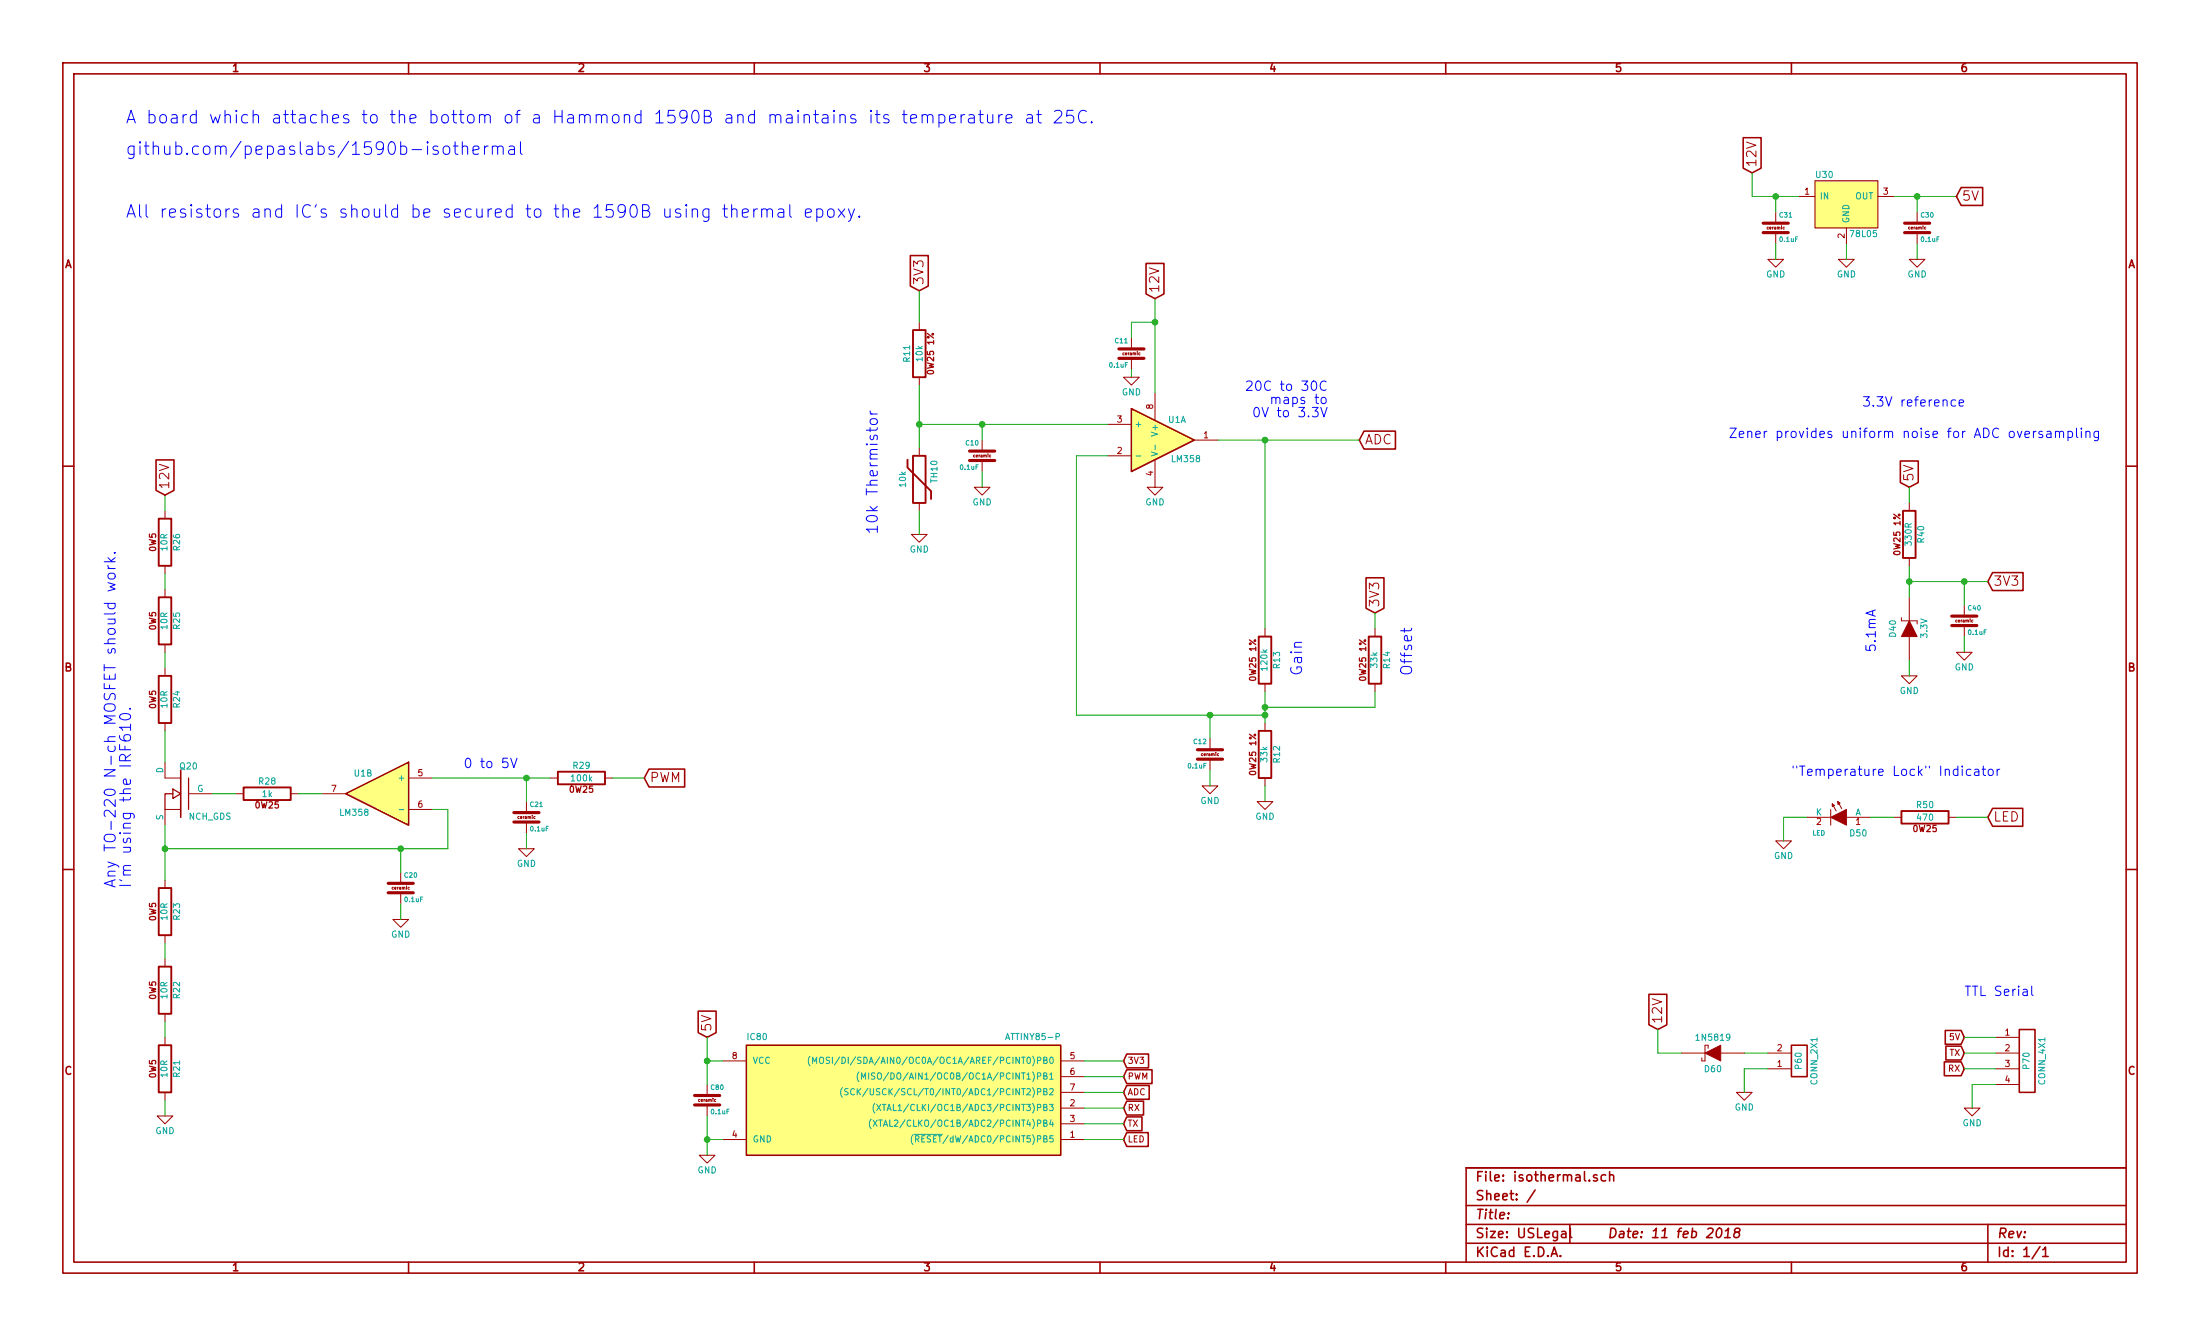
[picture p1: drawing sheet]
EESchema Schematic File Version 2
LIBS:PL_analog_ICs
LIBS:PL_capacitors
LIBS:PL_comms
LIBS:PL_connectors
LIBS:PL_diodes
LIBS:PL_displays
LIBS:PL_GPIB
LIBS:PL_inductors
LIBS:PL_LEDs
LIBS:PL_microcontrollers
LIBS:PL_mounting_holes
LIBS:PL_opamps
LIBS:PL_opto
LIBS:PL_power
LIBS:PL_references
LIBS:PL_regulators
LIBS:PL_relays
LIBS:PL_resistors
LIBS:PL_sensors
LIBS:PL_switchers
LIBS:PL_switches
LIBS:PL_transistors
LIBS:power
LIBS:device
LIBS:transistors
LIBS:conn
LIBS:linear
LIBS:regul
LIBS:74xx
LIBS:cmos4000
LIBS:adc-dac
LIBS:memory
LIBS:xilinx
LIBS:special
LIBS:microcontrollers
LIBS:dsp
LIBS:microchip
LIBS:analog_switches
LIBS:motorola
LIBS:texas
LIBS:intel
LIBS:audio
LIBS:interface
LIBS:digital-audio
LIBS:philips
LIBS:display
LIBS:cypress
LIBS:siliconi
LIBS:opto
LIBS:atmel
LIBS:contrib
LIBS:valves
EELAYER 27 0
EELAYER END
$Descr USLegal 14000 8500
encoding utf-8
Sheet 1 1
Title ""
Date "11 feb 2018"
Rev ""
Comp ""
Comment1 ""
Comment2 ""
Comment3 ""
Comment4 ""
$EndDescr
$Comp
L R_0W25_1PCT R13
U 1 1
P 8050 4200
F 0 "R13" V 8130 4200 40  0000 C CNN
F 1 "120k" V 8050 4200 40  0000 C CNN
F 2 "~" V 7980 4200 30  0000 C CNN
F 3 "~" H 8050 4200 30  0000 C CNN
	1    8050 4200
	1    0    0    1   
$EndComp
$Comp
L GND #PWR01
U 1 1
P 5850 3400
F 0 "#PWR01" H 5850 3200 50  0001 C CNN
F 1 "GND" H 5850 3300 40  0000 C CNN
F 2 "~" H 5850 3400 50  0000 C CNN
F 3 "~" H 5850 3400 50  0000 C CNN
	1    5850 3400
	-1   0    0    -1  
$EndComp
Text GLabel 5850 1850 1    60   Input ~ 0
3V3
$Comp
L C_CER C10
U 1 1
P 6250 2900
F 0 "C10" H 6270 2960 30  0000 L BNN
F 1 "0.1uF" H 6270 2840 30  0000 L TNN
F 2 "" H 6288 2750 30  0000 C CNN
F 3 "" H 6250 2900 60  0000 C CNN
	1    6250 2900
	-1   0    0    -1  
$EndComp
$Comp
L GND #PWR02
U 1 1
P 6250 3100
F 0 "#PWR02" H 6250 2900 50  0001 C CNN
F 1 "GND" H 6250 3000 40  0000 C CNN
F 2 "~" H 6250 3100 50  0000 C CNN
F 3 "~" H 6250 3100 50  0000 C CNN
	1    6250 3100
	-1   0    0    -1  
$EndComp
$Comp
L R_0W25_1PCT R12
U 1 1
P 8050 4800
F 0 "R12" V 8130 4800 40  0000 C CNN
F 1 "33k" V 8050 4800 40  0000 C CNN
F 2 "~" V 7980 4800 30  0000 C CNN
F 3 "~" H 8050 4800 30  0000 C CNN
	1    8050 4800
	1    0    0    1   
$EndComp
$Comp
L R_0W25_1PCT R14
U 1 1
P 8750 4200
F 0 "R14" V 8830 4200 40  0000 C CNN
F 1 "33k" V 8750 4200 40  0000 C CNN
F 2 "~" V 8680 4200 30  0000 C CNN
F 3 "~" H 8750 4200 30  0000 C CNN
	1    8750 4200
	1    0    0    1   
$EndComp
Text GLabel 8750 3900 1    60   Input ~ 0
3V3
$Comp
L C_CER C12
U 1 1
P 7700 4800
F 0 "C12" H 7720 4860 30  0000 L BNN
F 1 "0.1uF" H 7720 4740 30  0000 L TNN
F 2 "" H 7738 4650 30  0000 C CNN
F 3 "" H 7700 4800 60  0000 C CNN
	1    7700 4800
	-1   0    0    -1  
$EndComp
$Comp
L GND #PWR03
U 1 1
P 7700 5000
F 0 "#PWR03" H 7700 4800 50  0001 C CNN
F 1 "GND" H 7700 4900 40  0000 C CNN
F 2 "~" H 7700 5000 50  0000 C CNN
F 3 "~" H 7700 5000 50  0000 C CNN
	1    7700 5000
	-1   0    0    -1  
$EndComp
$Comp
L GND #PWR04
U 1 1
P 8050 5100
F 0 "#PWR04" H 8050 4900 50  0001 C CNN
F 1 "GND" H 8050 5000 40  0000 C CNN
F 2 "~" H 8050 5100 50  0000 C CNN
F 3 "~" H 8050 5100 50  0000 C CNN
	1    8050 5100
	-1   0    0    -1  
$EndComp
$Comp
L R_0W25 R29
U 1 1
P 3700 4950
F 0 "R29" V 3780 4950 40  0000 C CNN
F 1 "100k" V 3700 4950 40  0000 C CNN
F 2 "~" V 3630 4950 30  0000 C CNN
F 3 "~" H 3700 4950 30  0000 C CNN
	1    3700 4950
	0    -1   -1   0   
$EndComp
$Comp
L C_CER C21
U 1 1
P 3350 5200
F 0 "C21" H 3370 5260 30  0000 L BNN
F 1 "0.1uF" H 3370 5140 30  0000 L TNN
F 2 "" H 3388 5050 30  0000 C CNN
F 3 "" H 3350 5200 60  0000 C CNN
	1    3350 5200
	1    0    0    -1  
$EndComp
Text GLabel 4100 4950 2    60   Input ~ 0
PWM
$Comp
L GND #PWR05
U 1 1
P 3350 5400
F 0 "#PWR05" H 3350 5200 50  0001 C CNN
F 1 "GND" H 3350 5300 40  0000 C CNN
F 2 "~" H 3350 5400 50  0000 C CNN
F 3 "~" H 3350 5400 50  0000 C CNN
	1    3350 5400
	1    0    0    -1  
$EndComp
$Comp
L R_0W5 R24
U 1 1
P 1050 4450
F 0 "R24" V 1130 4450 40  0000 C CNN
F 1 "10R" V 1050 4450 40  0000 C CNN
F 2 "~" V 980 4450 30  0000 C CNN
F 3 "~" H 1050 4450 30  0000 C CNN
	1    1050 4450
	1    0    0    1   
$EndComp
$Comp
L R_0W25 R28
U 1 1
P 1700 5050
F 0 "R28" V 1780 5050 40  0000 C CNN
F 1 "1k" V 1700 5050 40  0000 C CNN
F 2 "~" V 1630 5050 30  0000 C CNN
F 3 "~" H 1700 5050 30  0000 C CNN
	1    1700 5050
	0    -1   -1   0   
$EndComp
$Comp
L R_0W5 R23
U 1 1
P 1050 5800
F 0 "R23" V 1130 5800 40  0000 C CNN
F 1 "10R" V 1050 5800 40  0000 C CNN
F 2 "~" V 980 5800 30  0000 C CNN
F 3 "~" H 1050 5800 30  0000 C CNN
	1    1050 5800
	1    0    0    1   
$EndComp
$Comp
L R_0W5 R22
U 1 1
P 1050 6300
F 0 "R22" V 1130 6300 40  0000 C CNN
F 1 "10R" V 1050 6300 40  0000 C CNN
F 2 "~" V 980 6300 30  0000 C CNN
F 3 "~" H 1050 6300 30  0000 C CNN
	1    1050 6300
	1    0    0    1   
$EndComp
$Comp
L R_0W5 R21
U 1 1
P 1050 6800
F 0 "R21" V 1130 6800 40  0000 C CNN
F 1 "10R" V 1050 6800 40  0000 C CNN
F 2 "~" V 980 6800 30  0000 C CNN
F 3 "~" H 1050 6800 30  0000 C CNN
	1    1050 6800
	1    0    0    1   
$EndComp
$Comp
L GND #PWR06
U 1 1
P 1050 7100
F 0 "#PWR06" H 1050 6900 50  0001 C CNN
F 1 "GND" H 1050 7000 40  0000 C CNN
F 2 "~" H 1050 7100 50  0000 C CNN
F 3 "~" H 1050 7100 50  0000 C CNN
	1    1050 7100
	-1   0    0    -1  
$EndComp
$Comp
L R_0W5 R25
U 1 1
P 1050 3950
F 0 "R25" V 1130 3950 40  0000 C CNN
F 1 "10R" V 1050 3950 40  0000 C CNN
F 2 "~" V 980 3950 30  0000 C CNN
F 3 "~" H 1050 3950 30  0000 C CNN
	1    1050 3950
	1    0    0    1   
$EndComp
$Comp
L R_0W5 R26
U 1 1
P 1050 3450
F 0 "R26" V 1130 3450 40  0000 C CNN
F 1 "10R" V 1050 3450 40  0000 C CNN
F 2 "~" V 980 3450 30  0000 C CNN
F 3 "~" H 1050 3450 30  0000 C CNN
	1    1050 3450
	1    0    0    1   
$EndComp
Text GLabel 1050 3150 1    60   Input ~ 0
12V
$Comp
L C_CER C40
U 1 1
P 12500 3950
F 0 "C40" H 12520 4010 30  0000 L BNN
F 1 "0.1uF" H 12520 3890 30  0000 L TNN
F 2 "" H 12538 3800 30  0000 C CNN
F 3 "" H 12500 3950 60  0000 C CNN
	1    12500 3950
	1    0    0    -1  
$EndComp
Text GLabel 12650 3700 2    60   Input ~ 0
3V3
Text Notes 8300 4300 1    70   ~ 0
Gain
Text Notes 8450 2500 2    60   ~ 0
20C to 30C\nmaps to\n0V to 3.3V
Text Notes 2950 4900 0    60   ~ 0
0 to 5V
$Comp
L C_CER C20
U 1 1
P 2550 5650
F 0 "C20" H 2570 5710 30  0000 L BNN
F 1 "0.1uF" H 2570 5590 30  0000 L TNN
F 2 "" H 2588 5500 30  0000 C CNN
F 3 "" H 2550 5650 60  0000 C CNN
	1    2550 5650
	1    0    0    -1  
$EndComp
$Comp
L GND #PWR07
U 1 1
P 2550 5850
F 0 "#PWR07" H 2550 5650 50  0001 C CNN
F 1 "GND" H 2550 5750 40  0000 C CNN
F 2 "~" H 2550 5850 50  0000 C CNN
F 3 "~" H 2550 5850 50  0000 C CNN
	1    2550 5850
	1    0    0    -1  
$EndComp
$Comp
L THERMISTOR TH10
U 1 1
P 5850 3050
F 0 "TH10" V 5950 3100 40  0000 C CNN
F 1 "10k" V 5750 3050 40  0000 C CNN
F 2 "~" H 5850 3050 60  0000 C CNN
F 3 "~" H 5850 3050 60  0000 C CNN
	1    5850 3050
	1    0    0    -1  
$EndComp
$Comp
L R_0W25_1PCT R11
U 1 1
P 5850 2250
F 0 "R11" V 5930 2250 40  0000 C CNN
F 1 "10k" V 5850 2250 40  0000 C CNN
F 2 "~" V 5780 2250 30  0000 C CNN
F 3 "~" H 5850 2250 30  0000 C CNN
	1    5850 2250
	-1   0    0    -1  
$EndComp
Text GLabel 8650 2800 2    60   Input ~ 0
ADC
$Comp
L CONN_2X1 P60
U 1 1
P 11450 6750
F 0 "P60" V 11450 6750 40  0000 C CNN
F 1 "CONN_2X1" V 11550 6750 40  0000 C CNN
F 2 "~" H 11500 6750 60  0000 C CNN
F 3 "~" H 11500 6750 60  0000 C CNN
	1    11450 6750
	1    0    0    1   
$EndComp
Text GLabel 10550 6550 1    60   Input ~ 0
12V
$Comp
L GND #PWR08
U 1 1
P 11100 6950
F 0 "#PWR08" H 11100 6750 50  0001 C CNN
F 1 "GND" H 11100 6850 40  0000 C CNN
F 2 "~" H 11100 6950 50  0000 C CNN
F 3 "~" H 11100 6950 50  0000 C CNN
	1    11100 6950
	-1   0    0    -1  
$EndComp
$Comp
L R_0W25 R50
U 1 1
P 12250 5200
F 0 "R50" V 12330 5200 40  0000 C CNN
F 1 "470" V 12250 5200 40  0000 C CNN
F 2 "~" V 12180 5200 30  0000 C CNN
F 3 "~" H 12250 5200 30  0000 C CNN
	1    12250 5200
	0    -1   -1   0   
$EndComp
$Comp
L GND #PWR09
U 1 1
P 11350 5350
F 0 "#PWR09" H 11350 5150 50  0001 C CNN
F 1 "GND" H 11350 5250 40  0000 C CNN
F 2 "~" H 11350 5350 50  0000 C CNN
F 3 "~" H 11350 5350 50  0000 C CNN
	1    11350 5350
	1    0    0    -1  
$EndComp
Text GLabel 12650 5200 2    60   Input ~ 0
LED
Text Notes 11400 4950 0    60   ~ 0
"Temperature Lock" Indicator
Text Notes 800  800  0    80   ~ 0
A board which attaches to the bottom of a Hammond 1590B and maintains its temperature at 25C.
$Comp
L GND #PWR010
U 1 1
P 7350 3100
F 0 "#PWR010" H 7350 2900 50  0001 C CNN
F 1 "GND" H 7350 3000 40  0000 C CNN
F 2 "~" H 7350 3100 50  0000 C CNN
F 3 "~" H 7350 3100 50  0000 C CNN
	1    7350 3100
	1    0    0    -1  
$EndComp
Text GLabel 7350 1900 1    60   Input ~ 0
12V
$Comp
L GND #PWR011
U 1 1
P 7200 2400
F 0 "#PWR011" H 7200 2200 50  0001 C CNN
F 1 "GND" H 7200 2300 40  0000 C CNN
F 2 "~" H 7200 2400 50  0000 C CNN
F 3 "~" H 7200 2400 50  0000 C CNN
	1    7200 2400
	-1   0    0    -1  
$EndComp
$Comp
L C_CER C11
U 1 1
P 7200 2250
F 0 "C11" H 7220 2310 30  0000 L BNN
F 1 "0.1uF" H 7220 2190 30  0000 L TNN
F 2 "" H 7238 2100 30  0000 C CNN
F 3 "" H 7200 2250 60  0000 C CNN
	1    7200 2250
	-1   0    0    -1  
$EndComp
$Comp
L LM358 U1
U 1 1
P 7400 2800
F 0 "U1" H 7450 2925 40  0000 L CNN
F 1 "LM358" H 7450 2675 40  0000 L CNN
F 2 "~" H 7400 2800 50  0000 C CNN
F 3 "~" H 7400 2800 50  0000 C CNN
	1    7400 2800
	1    0    0    -1  
$EndComp
$Comp
L LM358 U1
U 2 1
P 2400 5050
F 0 "U1" H 2450 5175 40  0000 L CNN
F 1 "LM358" H 2450 4925 40  0000 L CNN
F 2 "~" H 2400 5050 50  0000 C CNN
F 3 "~" H 2400 5050 50  0000 C CNN
	2    2400 5050
	-1   0    0    -1  
$EndComp
$Comp
L ZENER D40
U 1 1
P 12150 4000
F 0 "D40" H 12150 4100 40  0000 C CNN
F 1 "3.3V" H 12150 3900 40  0000 C CNN
F 2 "~" H 12150 4000 60  0000 C CNN
F 3 "~" H 12150 4000 60  0000 C CNN
	1    12150 4000
	0    -1   -1   0   
$EndComp
$Comp
L GND #PWR012
U 1 1
P 12150 4300
F 0 "#PWR012" H 12150 4100 50  0001 C CNN
F 1 "GND" H 12150 4200 40  0000 C CNN
F 2 "~" H 12150 4300 50  0000 C CNN
F 3 "~" H 12150 4300 50  0000 C CNN
	1    12150 4300
	-1   0    0    -1  
$EndComp
Text GLabel 12150 3100 1    60   Input ~ 0
5V
$Comp
L GND #PWR013
U 1 1
P 12500 4150
F 0 "#PWR013" H 12500 3950 50  0001 C CNN
F 1 "GND" H 12500 4050 40  0000 C CNN
F 2 "~" H 12500 4150 50  0000 C CNN
F 3 "~" H 12500 4150 50  0000 C CNN
	1    12500 4150
	-1   0    0    -1  
$EndComp
Text Notes 11850 2600 0    60   ~ 0
3.3V reference
Text Notes 11000 2800 0    60   ~ 0
Zener provides uniform noise for ADC oversampling
Text Notes 9000 4300 1    70   ~ 0
Offset
$Comp
L ATTINY85-P IC80
U 1 1
P 5750 7000
F 0 "IC80" H 4750 7375 40  0000 L BNN
F 1 "ATTINY85-P" H 6750 7375 40  0000 R BNN
F 2 "DIP8" H 4750 6625 40  0001 L TNN
F 3 "~" H 5600 7000 60  0000 C CNN
	1    5750 7000
	1    0    0    -1  
$EndComp
$Comp
L NCH_GDS Q20
U 1 1
P 1150 5050
F 0 "Q20" H 1160 5220 40  0000 R CNN
F 1 "NCH_GDS" H 1100 4900 40  0000 R CNN
F 2 "~" H 1150 5050 60  0000 C CNN
F 3 "~" H 1150 5050 60  0000 C CNN
	1    1150 5050
	-1   0    0    -1  
$EndComp
$Comp
L C_CER C31
U 1 1
P 11300 1450
F 0 "C31" H 11320 1510 30  0000 L BNN
F 1 "0.1uF" H 11320 1390 30  0000 L TNN
F 2 "" H 11338 1300 30  0000 C CNN
F 3 "" H 11300 1450 60  0000 C CNN
	1    11300 1450
	1    0    0    -1  
$EndComp
$Comp
L C_CER C30
U 1 1
P 12200 1450
F 0 "C30" H 12220 1510 30  0000 L BNN
F 1 "0.1uF" H 12220 1390 30  0000 L TNN
F 2 "" H 12238 1300 30  0000 C CNN
F 3 "" H 12200 1450 60  0000 C CNN
	1    12200 1450
	1    0    0    -1  
$EndComp
Text GLabel 11150 1100 1    60   Input ~ 0
12V
$Comp
L GND #PWR014
U 1 1
P 11300 1650
F 0 "#PWR014" H 11300 1450 50  0001 C CNN
F 1 "GND" H 11300 1550 40  0000 C CNN
F 2 "~" H 11300 1650 50  0000 C CNN
F 3 "~" H 11300 1650 50  0000 C CNN
	1    11300 1650
	1    0    0    -1  
$EndComp
$Comp
L GND #PWR015
U 1 1
P 11750 1650
F 0 "#PWR015" H 11750 1450 50  0001 C CNN
F 1 "GND" H 11750 1550 40  0000 C CNN
F 2 "~" H 11750 1650 50  0000 C CNN
F 3 "~" H 11750 1650 50  0000 C CNN
	1    11750 1650
	1    0    0    -1  
$EndComp
$Comp
L GND #PWR016
U 1 1
P 12200 1650
F 0 "#PWR016" H 12200 1450 50  0001 C CNN
F 1 "GND" H 12200 1550 40  0000 C CNN
F 2 "~" H 12200 1650 50  0000 C CNN
F 3 "~" H 12200 1650 50  0000 C CNN
	1    12200 1650
	1    0    0    -1  
$EndComp
Wire Wire Line
	5850 2700 7050 2700
Wire Wire Line
	6250 2800 6250 2700
Connection ~ 6250 2700
Wire Wire Line
	6250 3100 6250 3000
Wire Wire Line
	8750 4400 8750 4500
Wire Wire Line
	8750 4500 8050 4500
Wire Wire Line
	8050 4400 8050 4600
Connection ~ 8050 4500
Wire Wire Line
	8050 4000 8050 2800
Wire Wire Line
	7750 2800 8650 2800
Wire Wire Line
	6850 4550 8050 4550
Wire Wire Line
	6850 4550 6850 2900
Wire Wire Line
	6850 2900 7050 2900
Connection ~ 8050 4550
Wire Wire Line
	7700 4700 7700 4550
Connection ~ 7700 4550
Wire Wire Line
	7700 4900 7700 5000
Wire Wire Line
	8050 5000 8050 5100
Connection ~ 8050 2800
Wire Wire Line
	8750 4000 8750 3900
Wire Wire Line
	3900 4950 4100 4950
Wire Wire Line
	2750 4950 3500 4950
Wire Wire Line
	3350 4950 3350 5100
Wire Wire Line
	3350 5300 3350 5400
Connection ~ 3350 4950
Wire Wire Line
	1900 5050 2050 5050
Wire Wire Line
	1500 5050 1350 5050
Wire Wire Line
	1050 5400 2850 5400
Wire Wire Line
	2850 5400 2850 5150
Wire Wire Line
	2850 5150 2750 5150
Connection ~ 1050 5400
Wire Wire Line
	1050 5250 1050 5600
Wire Wire Line
	5850 3250 5850 3400
Wire Wire Line
	2550 5750 2550 5850
Wire Wire Line
	2550 5550 2550 5400
Connection ~ 2550 5400
Wire Wire Line
	5850 2450 5850 2850
Connection ~ 5850 2700
Wire Wire Line
	5850 2050 5850 1850
Wire Wire Line
	11100 6700 11250 6700
Wire Wire Line
	11250 6800 11100 6800
Wire Wire Line
	11100 6800 11100 6950
Wire Wire Line
	11350 5350 11350 5200
Wire Wire Line
	11350 5200 11500 5200
Wire Wire Line
	11900 5200 12050 5200
Wire Wire Line
	12450 5200 12650 5200
Connection ~ 7350 2050
Wire Wire Line
	7200 2350 7200 2400
Wire Wire Line
	7200 2050 7200 2150
Wire Wire Line
	7350 2050 7200 2050
Wire Wire Line
	7350 1900 7350 2500
Wire Wire Line
	12150 4300 12150 4200
Wire Wire Line
	12150 3600 12150 3800
Wire Wire Line
	12150 3100 12150 3200
Wire Wire Line
	12500 4050 12500 4150
Wire Wire Line
	12150 3700 12650 3700
Connection ~ 12150 3700
Wire Wire Line
	1050 6000 1050 6100
Wire Wire Line
	1050 6500 1050 6600
Wire Wire Line
	1050 7000 1050 7100
Wire Wire Line
	1050 3150 1050 3250
Wire Wire Line
	1050 3650 1050 3750
Wire Wire Line
	1050 4150 1050 4250
Wire Wire Line
	1050 4650 1050 4850
Wire Wire Line
	11300 1250 11300 1350
Connection ~ 11300 1250
Wire Wire Line
	11300 1550 11300 1650
Wire Wire Line
	11750 1550 11750 1650
Wire Wire Line
	12200 1550 12200 1650
Wire Wire Line
	12050 1250 12450 1250
Wire Wire Line
	12200 1250 12200 1350
Text GLabel 12450 1250 2    60   Input ~ 0
5V
Connection ~ 12200 1250
Text Notes 11950 4150 1    60   ~ 0
5.1mA
Text GLabel 4500 6600 1    60   Input ~ 0
5V
$Comp
L C_CER C80
U 1 1
P 4500 7000
F 0 "C80" H 4520 7060 30  0000 L BNN
F 1 "0.1uF" H 4520 6940 30  0000 L TNN
F 2 "" H 4538 6850 30  0000 C CNN
F 3 "" H 4500 7000 60  0000 C CNN
	1    4500 7000
	1    0    0    -1  
$EndComp
$Comp
L GND #PWR017
U 1 1
P 4500 7350
F 0 "#PWR017" H 4500 7150 50  0001 C CNN
F 1 "GND" H 4500 7250 40  0000 C CNN
F 2 "~" H 4500 7350 50  0000 C CNN
F 3 "~" H 4500 7350 50  0000 C CNN
	1    4500 7350
	1    0    0    -1  
$EndComp
Wire Wire Line
	4600 7250 4500 7250
Wire Wire Line
	4500 7100 4500 7350
Connection ~ 4500 7250
Wire Wire Line
	4500 6600 4500 6900
Wire Wire Line
	4500 6750 4600 6750
Connection ~ 4500 6750
Text GLabel 7150 6750 2    40   Input ~ 0
3V3
Wire Wire Line
	7150 6750 6900 6750
Text GLabel 7150 6850 2    40   Input ~ 0
PWM
Wire Wire Line
	6900 6850 7150 6850
Text GLabel 7150 6950 2    40   Input ~ 0
ADC
Wire Wire Line
	7150 6950 6900 6950
Text GLabel 7150 7250 2    40   Input ~ 0
LED
Wire Wire Line
	6900 7250 7150 7250
Text GLabel 7150 7050 2    40   Input ~ 0
RX
Text GLabel 7150 7150 2    40   Input ~ 0
TX
Wire Wire Line
	7150 7050 6900 7050
Wire Wire Line
	7150 7150 6900 7150
$Comp
L CONN_4X1 P70
U 1 1
P 12900 6750
F 0 "P70" V 12900 6750 40  0000 C CNN
F 1 "CONN_4X1" V 13000 6750 40  0000 C CNN
F 2 "~" H 12950 6850 60  0000 C CNN
F 3 "~" H 12950 6850 60  0000 C CNN
	1    12900 6750
	1    0    0    -1  
$EndComp
Text GLabel 12500 6800 0    40   Input ~ 0
RX
Text GLabel 12500 6700 0    40   Input ~ 0
TX
Text GLabel 12500 6600 0    40   Input ~ 0
5V
$Comp
L GND #PWR018
U 1 1
P 12550 7050
F 0 "#PWR018" H 12550 6850 50  0001 C CNN
F 1 "GND" H 12550 6950 40  0000 C CNN
F 2 "~" H 12550 7050 50  0000 C CNN
F 3 "~" H 12550 7050 50  0000 C CNN
	1    12550 7050
	1    0    0    -1  
$EndComp
Wire Wire Line
	12550 7050 12550 6900
Wire Wire Line
	12550 6900 12700 6900
Wire Wire Line
	12500 6800 12700 6800
Wire Wire Line
	12500 6700 12700 6700
Wire Wire Line
	12500 6600 12700 6600
$Comp
L LED D50
U 1 1
P 11700 5200
F 0 "D50" H 11575 5300 40  0000 C CNN
F 1 "LED" H 11825 5300 30  0000 C CNN
F 2 "~" H 11700 5200 60  0000 C CNN
F 3 "~" H 11700 5200 60  0000 C CNN
	1    11700 5200
	-1   0    0    1   
$EndComp
Text Notes 12500 6350 0    60   ~ 0
TTL Serial
Wire Wire Line
	11150 1250 11450 1250
Wire Wire Line
	12500 3850 12500 3700
Connection ~ 12500 3700
$Comp
L 78L05 U30
U 1 1
P 11750 1300
F 0 "U30" H 11550 1460 40  0000 L BNN
F 1 "78L05" H 11950 1130 40  0000 R TNN
F 2 "" H 11750 1300 60  0000 C CNN
F 3 "" H 11750 1300 60  0000 C CNN
	1    11750 1300
	1    0    0    -1  
$EndComp
Wire Wire Line
	11150 1100 11150 1250
$Comp
L R_0W25_1PCT R40
U 1 1
P 12150 3400
F 0 "R40" V 12230 3400 40  0000 C CNN
F 1 "330R" V 12150 3400 40  0000 C CNN
F 2 "~" V 12080 3400 30  0000 C CNN
F 3 "~" H 12150 3400 30  0000 C CNN
	1    12150 3400
	1    0    0    1   
$EndComp
Text Notes 800  1000 0    80   ~ 0
github.com/pepaslabs/1590b-isothermal
Text Notes 5600 3400 1    70   ~ 0
10k Thermistor
Text Notes 800  1400 0    80   ~ 0
All resistors and IC's should be secured to the 1590B using thermal epoxy.
Text Notes 750  5650 1    70   ~ 0
Any TO-220 N-ch MOSFET should work.\nI'm using the IRF610.
$Comp
L SCHOTTKY D60
U 1 1
P 10900 6700
F 0 "D60" H 10900 6800 40  0000 C CNN
F 1 "1N5819" H 10900 6600 40  0000 C CNN
F 2 "~" H 10900 6700 60  0000 C CNN
F 3 "~" H 10900 6700 60  0000 C CNN
	1    10900 6700
	-1   0    0    1   
$EndComp
Wire Wire Line
	10700 6700 10550 6700
Wire Wire Line
	10550 6700 10550 6550
$EndSCHEMATC
